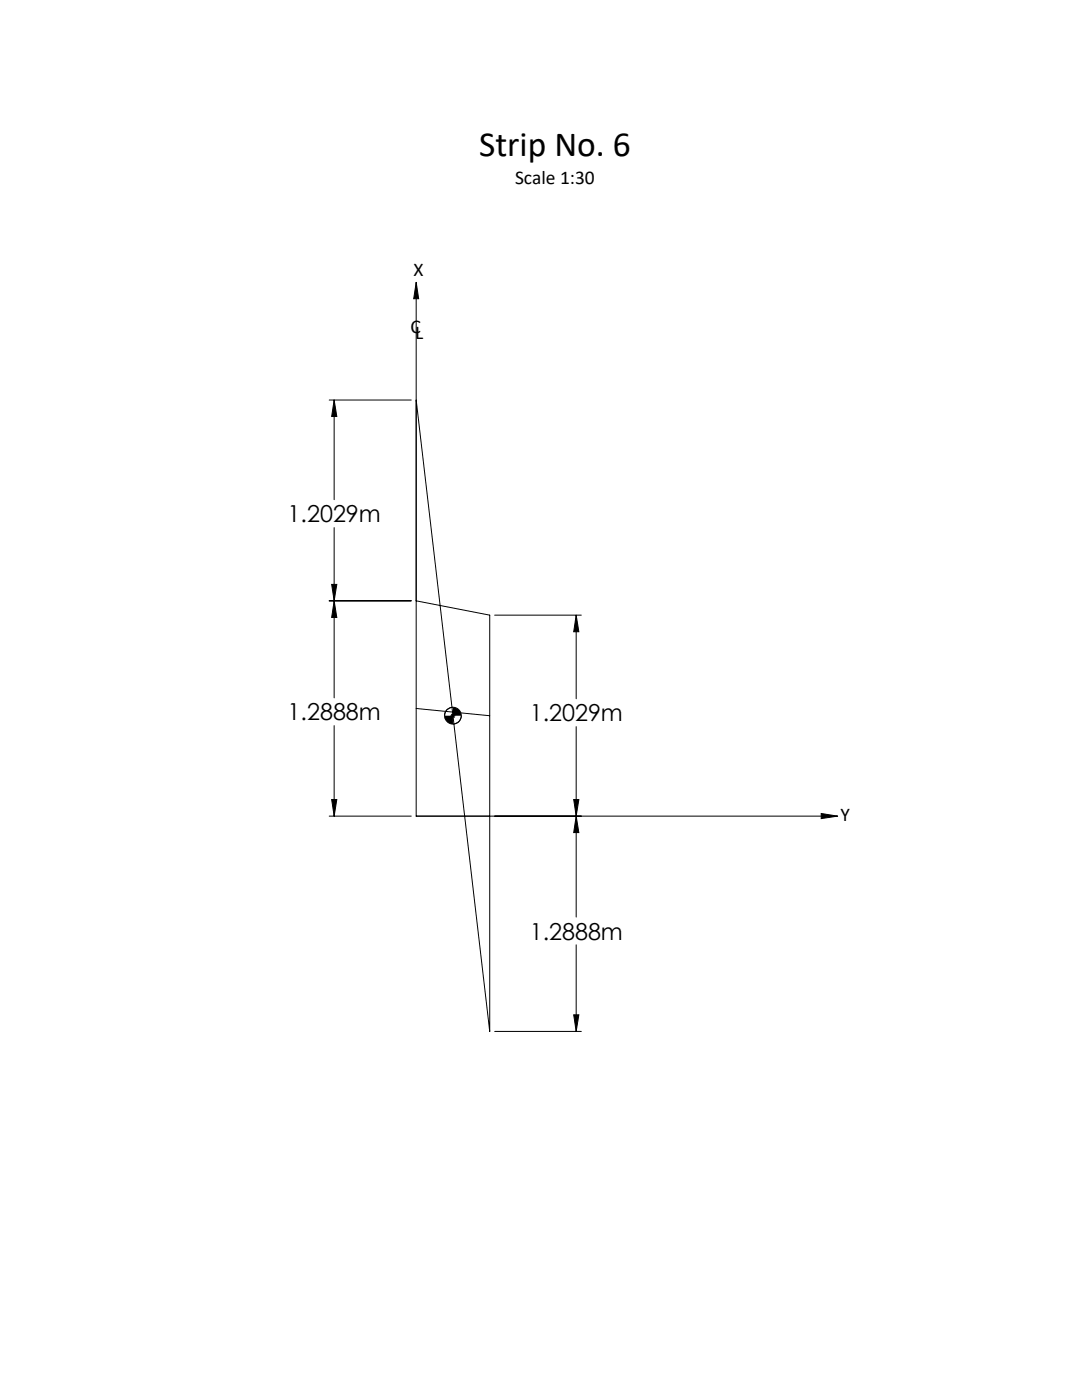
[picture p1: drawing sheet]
<svg xmlns="http://www.w3.org/2000/svg" width="216mm" height="279mm" viewBox="0 0 216 279" stroke-linecap="round" stroke-linejoin="round" font-family="sans-serif">
<g fill="none" stroke="#000" stroke-width=".2">
<path d="M83 56.3v106.6h84.1M83 56.3l.5 3.3h-.9zM65.7 79.8h16.4M66.7 79.8l.5 3.3h-1zM66.7 79.8v19.9M83 79.8l14.7 126v-83l-14.7-2.9M65.7 119.9h16.4M66.2 116.6h1l-.5 3.3zM66.7 119.9l.5 3.3h-1zM66.7 105.3v34M98.7 122.8h17.3M115 122.8l.5 3.3h-1z"/>
<path d="M115 122.8v16.7M66.2 159.6h1l-.5 3.3zM66.7 144.8v18.1M83 141.4l14.7 1.4M89.9 142.8h1M90 142.5l.7 .7M90.4 142.3v1M90.4 141.1a1.63 1.63 0 0 0-1.7 1.7M90.7 142.5l-.7 .7M92 142.8a1.69 1.69 0 0 1-1.6 1.7M114.5 159.6h1l-.5 3.3zM115 145v38"/>
<path d="M65.7 162.9h16.4M115 162.9l.5 3.3h-1zM163.9 162.3l3.2 .6-3.2 .5zM115 188.6v17.2M98.7 205.8h17.3M114.5 202.5h1l-.5 3.3z"/>
<circle cx="90.4" cy="142.8" r="1.68"/>
</g>
<g fill="#000">
<path d="M66.7 119.9l.5 3.3h-1zM66.2 159.6h1l-.5 3.3zM115 162.9l.5 3.3h-1zM114.5 202.5h1l-.5 3.3zM115 122.8l.5 3.3h-1zM114.5 159.6h1l-.5 3.3zM66.2 116.6h1l-.5 3.3zM66.7 79.8l.5 3.3h-1z"/>
<path d="M88.7 142.8a1.63 1.63 0 0 0 1.7 1.7v-1.7zM90.4 141.1v1.7h1.6a1.69 1.69 0 0 0-1.6-1.7zM83 56.3l.5 3.3h-1zM163.9 162.3l3.2 .6-3.2 .5z"/>
</g>
<text font-size="7.1" x="95.6" y="31.1">Strip No. 6</text>
<g font-size="4.7">
<text x="57.4" y="104.3">1.2029m</text>
<text x="57.4" y="143.8">1.2888m</text>
<text x="105.7" y="144">1.2029m</text>
<text x="105.7" y="187.5">1.2888m</text>
</g>
<g font-size="3.9">
<text x="102.8" y="36.7">Scale 1:30</text>
<text x="82.5" y="55">X</text>
<text x="81.9" y="66.4">C</text>
<text x="82.9" y="67.6">L</text>
<text x="167.7" y="163.8">Y</text>
</g>
</svg>
